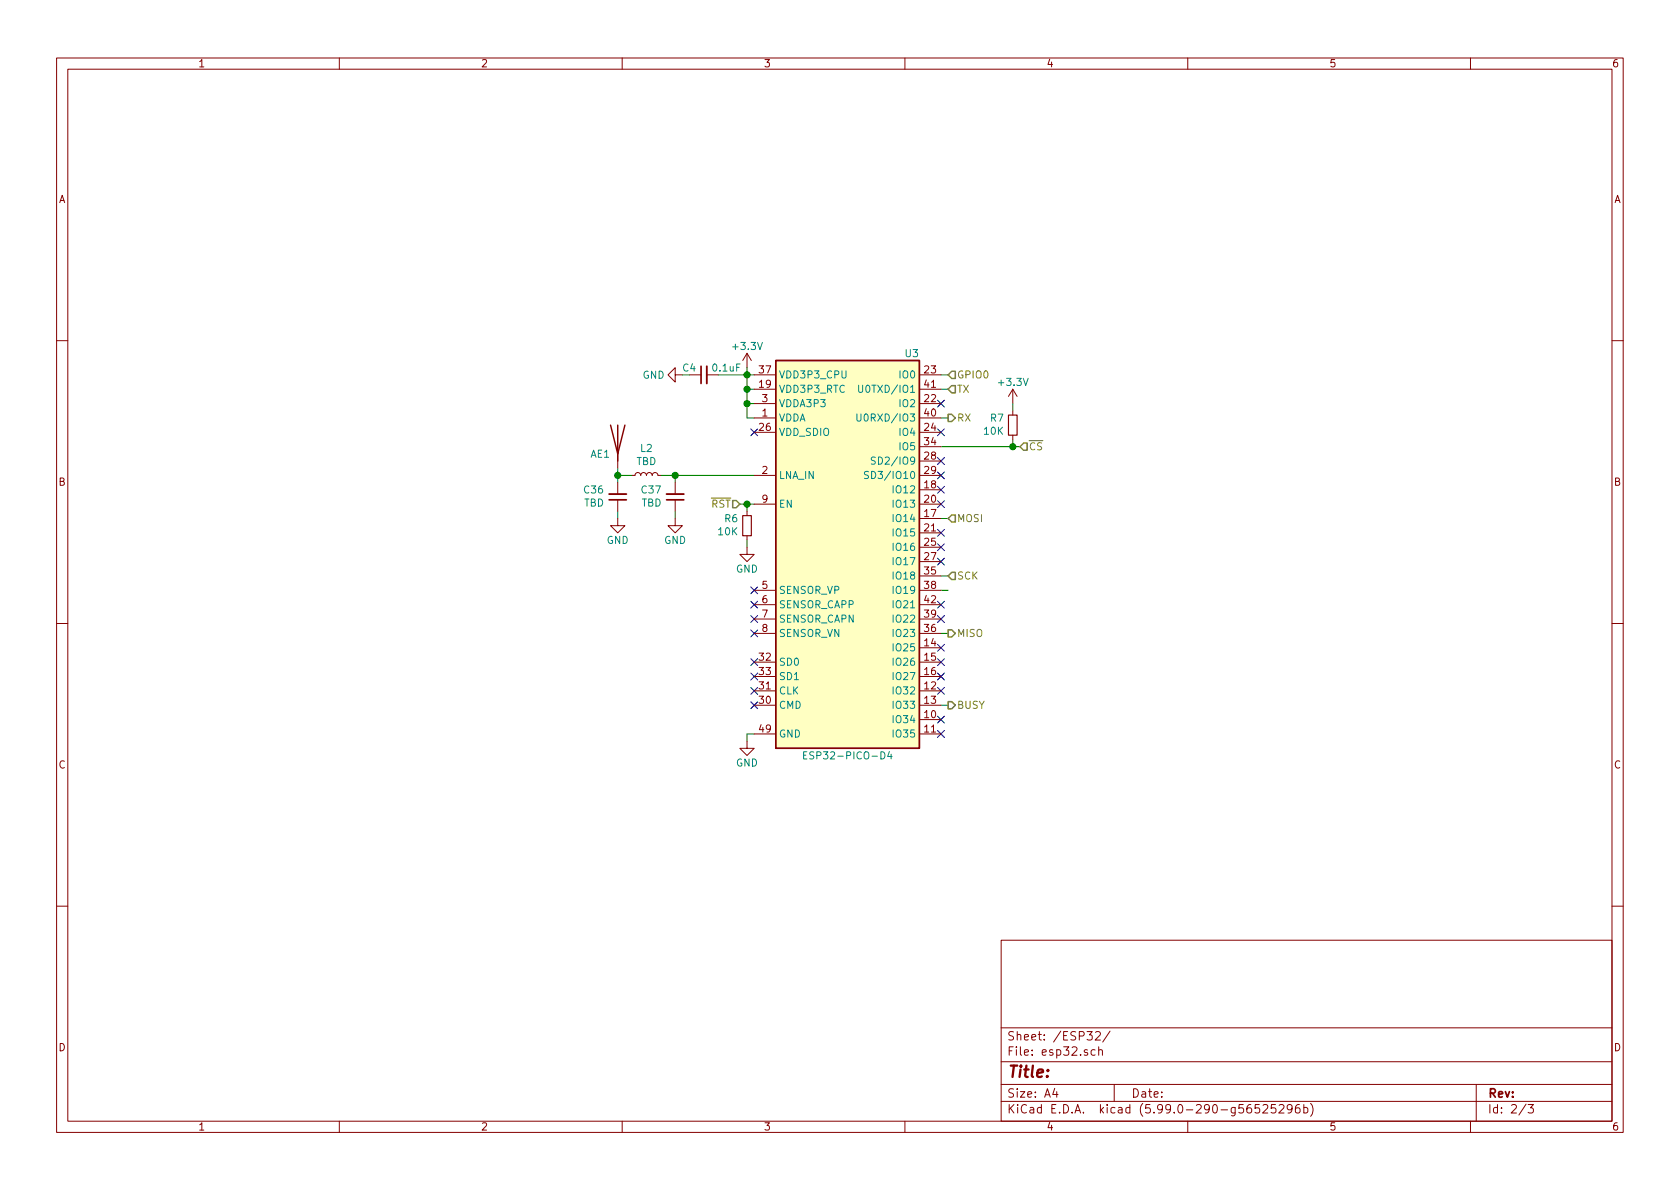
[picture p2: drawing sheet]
EESchema Schematic File Version 5
EELAYER 30 0
EELAYER END
$Descr A4 11693 8268
encoding utf-8
Sheet 2 3
Title ""
Date ""
Rev ""
Comp ""
Comment1 ""
Comment2 ""
Comment3 ""
Comment4 ""
Comment5 ""
Comment6 ""
Comment7 ""
Comment8 ""
Comment9 ""
$EndDescr
Connection ~ 5200 3500
Wire Wire Line
	5250 2700 5200 2700
$Comp
L power:+3.3V #PWR021
U 1 1
P 7050 2800
F 0 "#PWR021" H 7050 2650 50  0001 C CNN
F 1 "+3.3V" H 7050 2950 50  0000 C CNN
F 2 "" H 7050 2800 50  0001 C CNN
F 3 "" H 7050 2800 50  0001 C CNN
	1    7050 2800
	1    0    0    -1  
$EndComp
Wire Wire Line
	6550 4000 6600 4000
NoConn ~ 6550 4200
Wire Wire Line
	6550 4100 6600 4100
$Comp
L power:GND #PWR017
U 1 1
P 4750 2600
F 0 "#PWR017" H 4750 2350 50  0001 C CNN
F 1 "GND" V 4750 2400 50  0000 C CNN
F 2 "" H 4750 2600 50  0001 C CNN
F 3 "" H 4750 2600 50  0001 C CNN
	1    4750 2600
	0    1    1    0   
$EndComp
Wire Wire Line
	5200 2800 5200 2700
Wire Wire Line
	6550 4900 6600 4900
Wire Wire Line
	5250 2600 5200 2600
Wire Wire Line
	5250 2900 5200 2900
Wire Wire Line
	6550 2600 6600 2600
Wire Wire Line
	5250 3500 5200 3500
NoConn ~ 6550 3500
Wire Wire Line
	6600 2900 6550 2900
Wire Wire Line
	7050 2850 7050 2800
NoConn ~ 5250 4700
Connection ~ 5200 2800
Connection ~ 5200 2600
NoConn ~ 6550 5000
NoConn ~ 6550 3000
NoConn ~ 6550 4700
Wire Wire Line
	7050 3100 7050 3050
NoConn ~ 5250 4900
NoConn ~ 5250 4100
Wire Wire Line
	5250 2800 5200 2800
Connection ~ 5200 2700
Wire Wire Line
	6550 3600 6600 3600
NoConn ~ 6550 4500
NoConn ~ 6550 2800
NoConn ~ 5250 4200
Wire Wire Line
	5200 3500 5150 3500
Wire Wire Line
	4800 2600 4750 2600
Connection ~ 7050 3100
Wire Wire Line
	6550 2700 6600 2700
NoConn ~ 5250 4600
NoConn ~ 6550 3700
NoConn ~ 5250 3000
NoConn ~ 6550 3400
Wire Wire Line
	7050 3100 7100 3100
NoConn ~ 6550 4800
NoConn ~ 6550 3900
Wire Wire Line
	5000 2600 5200 2600
Wire Wire Line
	5200 2900 5200 2800
NoConn ~ 5250 4400
NoConn ~ 5250 4800
$Comp
L power:+3.3V #PWR018
U 1 1
P 5200 2550
F 0 "#PWR018" H 5200 2400 50  0001 C CNN
F 1 "+3.3V" H 5200 2700 50  0000 C CNN
F 2 "" H 5200 2550 50  0001 C CNN
F 3 "" H 5200 2550 50  0001 C CNN
	1    5200 2550
	1    0    0    -1  
$EndComp
NoConn ~ 6550 4600
Wire Wire Line
	5200 3500 5200 3550
NoConn ~ 6550 4300
Wire Wire Line
	5200 2700 5200 2600
NoConn ~ 5250 4300
Wire Wire Line
	5200 2600 5200 2550
NoConn ~ 6550 3300
NoConn ~ 6550 3200
Wire Wire Line
	6550 4400 6600 4400
NoConn ~ 6550 3800
NoConn ~ 6550 5100
Wire Wire Line
	5250 5100 5200 5100
Wire Wire Line
	5200 5100 5200 5150
$Comp
L power:GND #PWR020
U 1 1
P 5200 5150
F 0 "#PWR020" H 5200 4900 50  0001 C CNN
F 1 "GND" H 5200 5000 50  0000 C CNN
F 2 "" H 5200 5150 50  0001 C CNN
F 3 "" H 5200 5150 50  0001 C CNN
	1    5200 5150
	1    0    0    -1  
$EndComp
Wire Wire Line
	5200 3750 5200 3800
$Comp
L power:GND #PWR019
U 1 1
P 5200 3800
F 0 "#PWR019" H 5200 3550 50  0001 C CNN
F 1 "GND" H 5200 3650 50  0000 C CNN
F 2 "" H 5200 3800 50  0001 C CNN
F 3 "" H 5200 3800 50  0001 C CNN
	1    5200 3800
	1    0    0    -1  
$EndComp
Wire Wire Line
	6550 3100 7050 3100
Text HLabel 6600 3600 2    50   Input ~ 0
MOSI
Text HLabel 6600 2900 2    50   Output ~ 0
RX
Text HLabel 6600 2700 2    50   Input ~ 0
TX
Text HLabel 6600 2600 2    50   Input ~ 0
GPIO0
Text HLabel 7100 3100 2    50   Input ~ 0
~CS~
Text HLabel 6600 4000 2    50   Input ~ 0
SCK
Text HLabel 6600 4400 2    50   Output ~ 0
MISO
Text HLabel 6600 4900 2    50   Output ~ 0
BUSY
Text HLabel 5150 3500 0    50   Input ~ 0
~RST~
Wire Wire Line
	5250 3300 4700 3300
Wire Wire Line
	4700 3300 4700 3350
Connection ~ 4700 3300
Wire Wire Line
	4700 3550 4700 3600
$Comp
L power:GND #PWR0109
U 1 1
P 4700 3600
F 0 "#PWR0109" H 4700 3350 50  0001 C CNN
F 1 "GND" H 4700 3450 50  0000 C CNN
F 2 "" H 4700 3600 50  0001 C CNN
F 3 "" H 4700 3600 50  0001 C CNN
	1    4700 3600
	1    0    0    -1  
$EndComp
Wire Wire Line
	4300 3550 4300 3600
$Comp
L power:GND #PWR0110
U 1 1
P 4300 3600
F 0 "#PWR0110" H 4300 3350 50  0001 C CNN
F 1 "GND" H 4300 3450 50  0000 C CNN
F 2 "" H 4300 3600 50  0001 C CNN
F 3 "" H 4300 3600 50  0001 C CNN
	1    4300 3600
	1    0    0    -1  
$EndComp
Wire Wire Line
	4300 3350 4300 3300
Wire Wire Line
	4300 3300 4400 3300
Wire Wire Line
	4600 3300 4700 3300
Connection ~ 4300 3300
Wire Wire Line
	4300 3250 4300 3300
$Comp
L RF_Module_Extra:ESP32-PICO-D4 U3
U 1 1
P 5900 3800
F 0 "U3" H 6400 5150 50  0000 R CNN
F 1 "ESP32-PICO-D4" H 5900 2350 50  0000 C CNN
F 2 "Package_DFN_QFN:QFN-48-1EP_7x7mm_P0.5mm_EP5.3x5.3mm" H 5900 2100 50  0001 C CNN
F 3 "https://datasheet.lcsc.com/szlcsc/1810010234_Espressif-Systems-ESP32-PICO-D4_C193707.pdf" H 6150 2800 50  0001 C CNN
F 4 "C193707" H 5900 3800 50  0001 C CNN "LCSC"
	1    5900 3800
	1    0    0    -1  
$EndComp
$Comp
L Device:R_Small R7
U 1 1
P 7050 2950
F 0 "R7" H 6992 2904 50  0000 R CNN
F 1 "10K" H 6992 2995 50  0000 R CNN
F 2 "Resistor_SMD:R_0402_1005Metric" H 7050 2950 50  0001 C CNN
F 3 "~" H 7050 2950 50  0001 C CNN
	1    7050 2950
	1    0    0    1   
$EndComp
$Comp
L Device:C_Small C4
U 1 1
P 4900 2600
F 0 "C4" V 4850 2650 50  0000 L CNN
F 1 "0.1uF" V 4850 2550 50  0000 R CNN
F 2 "Capacitor_SMD:C_0402_1005Metric" H 4900 2600 50  0001 C CNN
F 3 "~" H 4900 2600 50  0001 C CNN
	1    4900 2600
	0    -1   1    0   
$EndComp
$Comp
L Device:R_Small R6
U 1 1
P 5200 3650
F 0 "R6" H 5142 3604 50  0000 R CNN
F 1 "10K" H 5142 3695 50  0000 R CNN
F 2 "Resistor_SMD:R_0402_1005Metric" H 5200 3650 50  0001 C CNN
F 3 "~" H 5200 3650 50  0001 C CNN
	1    5200 3650
	1    0    0    1   
$EndComp
$Comp
L Device:C_Small C37
U 1 1
P 4700 3450
F 0 "C37" H 4608 3404 50  0000 R CNN
F 1 "TBD" H 4608 3495 50  0000 R CNN
F 2 "Capacitor_SMD:C_0402_1005Metric" H 4700 3450 50  0001 C CNN
F 3 "~" H 4700 3450 50  0001 C CNN
	1    4700 3450
	1    0    0    1   
$EndComp
$Comp
L Device:C_Small C36
U 1 1
P 4300 3450
F 0 "C36" H 4208 3404 50  0000 R CNN
F 1 "TBD" H 4208 3495 50  0000 R CNN
F 2 "Capacitor_SMD:C_0402_1005Metric" H 4300 3450 50  0001 C CNN
F 3 "~" H 4300 3450 50  0001 C CNN
	1    4300 3450
	1    0    0    1   
$EndComp
$Comp
L Device:L_Small L2
U 1 1
P 4500 3300
F 0 "L2" V 4685 3300 50  0000 C CNN
F 1 "TBD" V 4594 3300 50  0000 C CNN
F 2 "Inductor_SMD:L_0402_1005Metric" H 4500 3300 50  0001 C CNN
F 3 "~" H 4500 3300 50  0001 C CNN
	1    4500 3300
	0    -1   -1   0   
$EndComp
$Comp
L Device:Antenna AE1
U 1 1
P 4300 3050
F 0 "AE1" H 4350 2950 50  0000 L CNN
F 1 "2450AT42B100" H 4350 2900 50  0001 L CNN
F 2 "RF_Antenna_Extra:Johanson_2450AT42B100" H 4300 3050 50  0001 C CNN
F 3 "https://www.mouser.se/datasheet/2/611/2450AT42B100-1519442.pdf" H 4300 3050 50  0001 C CNN
F 4 "609-2450AT42B100E" H 4300 3050 50  0001 C CNN "Mouser"
	1    4300 3050
	-1   0    0    -1  
$EndComp
$EndSCHEMATC
